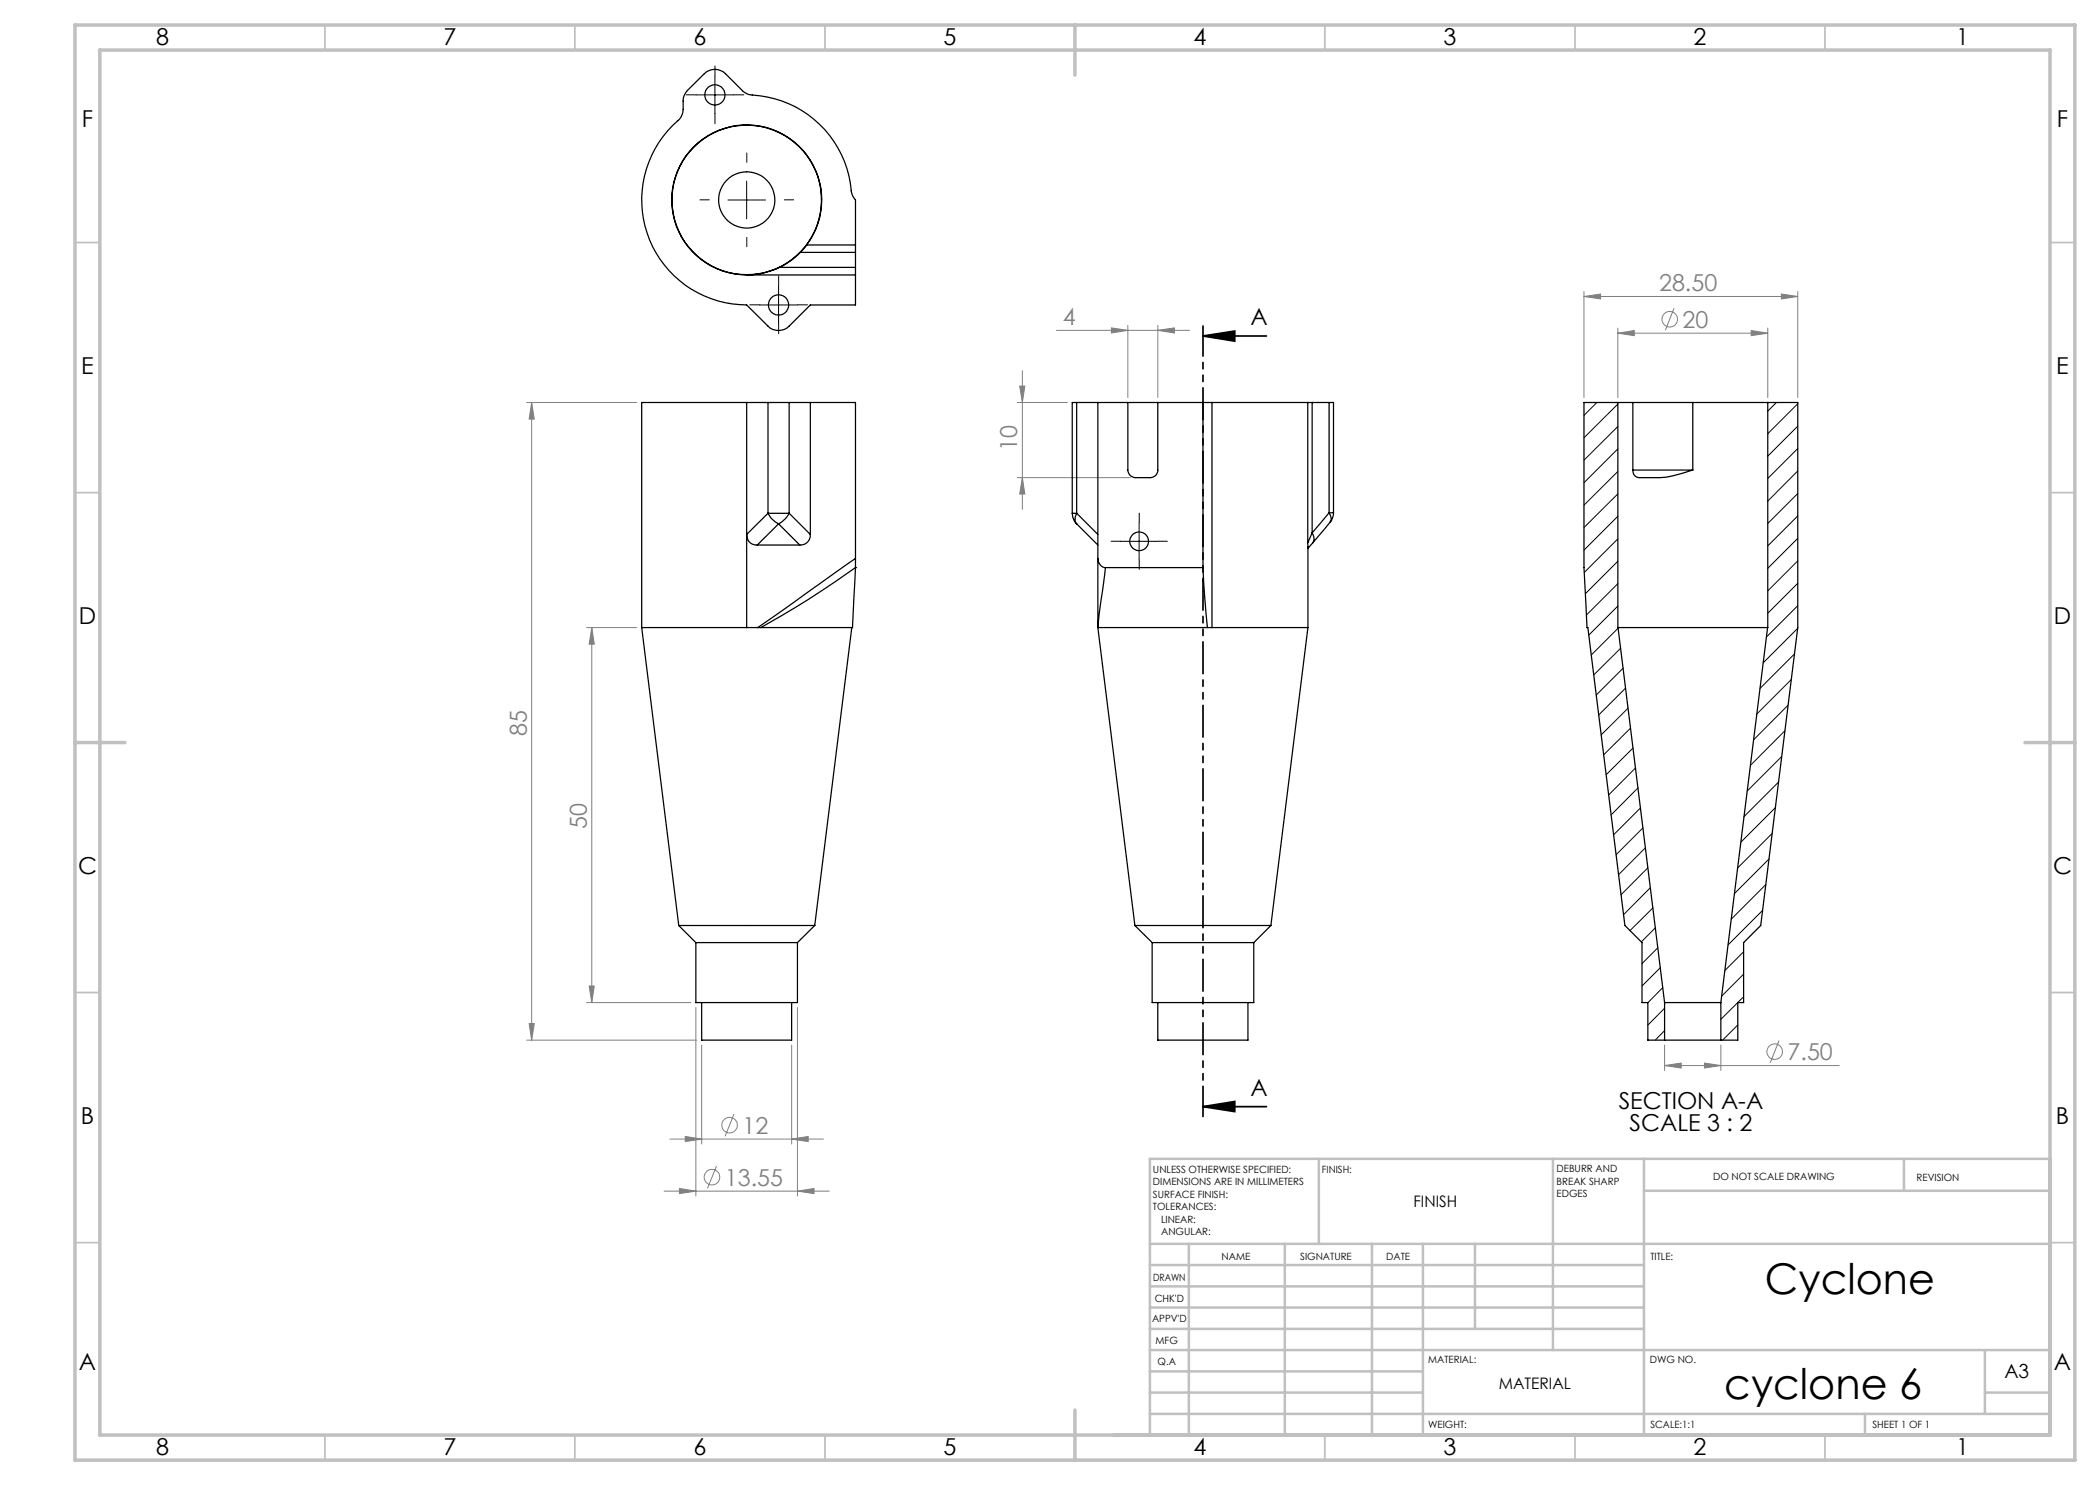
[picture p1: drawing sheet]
<svg xmlns="http://www.w3.org/2000/svg" width="420mm" height="297mm" viewBox="0 0 420 297" stroke-linecap="round" stroke-linejoin="round" font-family="sans-serif">
<g fill="none" stroke="#808080" stroke-width=".2">
<path d="M316.8 59.3l3.3-.5v1zM316.8 58.3v21.2M316.8 59.3h42.8M356.3 58.8l3.3 .5-3.3 .5zM359.6 58.3v21.2M203.9 77.2h1.1l-.5 3.3zM204.5 74.2v27.7M211.3 66.1h26.6M222.3 65.6l3.3 .5-3.3 .5zM225.6 65.1v14.4M231.6 66.1l3.3-.5v1zM231.6 65.1v14.4"/>
<path d="M323.6 66.6l3.2-.5v1zM323.6 65.6v13.9M323.6 66.6h30M334.8 61.6l-1.7 4.5M350.2 66.1l3.4 .5-3.4 .5zM353.6 65.6v13.9M105.3 80.5h22.1M106.3 80.5l.6 3.3h-1.1zM106.3 80.5v127.5M203.4 80.5h10.1M203.4 95.5h22.7M204.5 95.5l.5 3.3h-1.1z"/>
<path d="M117.3 125.5h10.1M118.4 125.5l.5 3.3h-1.1zM118.4 125.5v75M117.8 197.2h1.1l-.5 3.3zM105.3 208h34M105.8 204.7h1.1l-.6 3.3zM117.3 200.5h20.9M139.2 201.5v37.7M140.3 209v19.8M158.3 209v19.8M159.5 201.5v37.7M332.9 213.1l3.3-.5v1z"/>
<path d="M332.9 209v5.1M332.9 213.1h34.9M340.9 212.6l3.3 .5-3.3 .5zM344.2 209v5.1M355.8 208.1l-1.8 4.4M132.8 238.2h33M134 227.8h30.7M135.9 237.7l3.3 .5-3.3 .5zM137.1 227.3l3.2 .5-3.2 .5zM143.3 233.2l-1.8 4.5M146.8 222.8l-1.8 4.5M158.3 227.8l3.3-.5v1z"/>
<path d="M159.5 238.2l3.3-.5v1z"/>
<circle cx="333.9" cy="63.8" r="1.55"/>
<circle cx="354.9" cy="210.3" r="1.56"/>
<circle cx="142.4" cy="235.4" r="1.55"/>
<circle cx="145.9" cy="225" r="1.55"/>
</g>
<path d="M240.6 67.2l6.3-1v2zM240.6 67.2h12.7M240.6 221.3l6.3-1v2zM240.6 221.3h12.7" fill="none" stroke="#000" stroke-width=".35"/>
<g fill="none" stroke="#000" stroke-width=".2" stroke-dasharray="15.2 1.3 1.3 1.3">
<path d="M139.2 19h-2M143 15.2v-2M146.7 19h2.1M141.9 40h-1.9M143 22.7v2M149.4 32.5v-1.9M156.9 40h1.8M149.4 47.5v1.8M155.7 57.2v-2M152 61h-2.1M155.7 64.7v2M159.5 61h2"/>
<path d="M224.1 108.2h-1.9M227.8 104.5v-1.9M227.8 112v1.9M231.6 108.2h1.9"/>
</g>
<path d="M139.2 19h7.5M143 15.2v7.6M149.3 36.2v7.5M145.6 40h7.5M155.7 57.3v7.4M151.9 61h7.6M224.1 108.3h7.5M227.8 104.5v7.5" fill="none" stroke="#000" stroke-width=".2"/>
<path d="M240.6 65.2v158.1" fill="none" stroke="#000" stroke-width=".35" stroke-dasharray="6.3 1.3 1.3 1.3 1.3 1.3" stroke-dashoffset=".3"/>
<g fill="none" stroke="#c0c0c0" stroke-width=".35">
<path d="M65 5v5M115 5v5M165 5v5M265 5v5M315 5v5M365 5v5M15 48.5h5M410 48.5h5M15 98.5h5M410 98.5h5M15 198.5h5M410 198.5h5"/>
<path d="M15 248.5h5M410 248.5h5M65 287v5M115 287v5M165 287v5M265 287v5M315 287v5M365 287v5"/>
</g>
<g fill="none" stroke="#c0c0c0" stroke-width=".5">
<path d="M263.8 231.8v17M310.6 231.8v38.2M328.8 231.8v55.2M328.8 238.2h81.2M380.8 231.8v6.4M410 231.8h-180v55.2M230 248.8h180M230 257.3h98.8M230 253h98.8M237.8 248.8v38.2M257 248.8v38.2M274.4 248.8v38.2"/>
<path d="M284.6 248.8v38.2M295 248.8v17M230 265.8h98.8M230 261.5h98.8M230 278.5h54.6M230 274.3h54.6M230 270h180M397 278.5h13M397 270v12.8M230 282.8h180M373 282.8v4.2"/>
</g>
<path d="M15 5h400v287h-400zM20 10h390v277h-390zM215 5v10M15 148.5h10M405 148.5h10M215 282v10" fill="none" stroke="#c0c0c0" stroke-width=".7"/>
<path d="M240.6 67.2l6.3-1v2zM240.6 221.3l6.3-1v2z" fill="#000"/>
<g fill="#808080">
<path d="M159.5 238.2l3.3-.5v1zM135.9 237.7l3.3 .5-3.3 .5zM158.3 227.8l3.3-.5v1zM137.1 227.3l3.2 .5-3.2 .5z"/>
<path d="M332.9 213.1l3.3-.5v1zM340.9 212.6l3.3 .5-3.3 .5z"/>
<path d="M316.8 59.3l3.3-.5v1zM356.3 58.8l3.3 .5-3.3 .5z"/>
<path d="M222.3 65.6l3.3 .5-3.3 .5zM231.6 66.1l3.3-.5v1z"/>
<path d="M106.3 80.5l.6 3.3h-1.1zM105.8 204.7h1.1l-.6 3.3zM118.4 125.5l.5 3.3h-1.1zM117.8 197.2h1.1l-.5 3.3zM203.9 77.2h1.1l-.5 3.3zM204.5 95.5l.5 3.3h-1.1z"/>
<path d="M323.6 66.6l3.2-.5v1zM350.2 66.1l3.4 .5-3.4 .5z"/>
</g>
<g fill="none" stroke="#000" stroke-width=".25">
<path d="M149.3 55h21.8M155.9 53.5a14.7 14.7 0 0 1-6.6 1.5M155.9 53.5h15.2M160.1 50.5a13.8 13.8 0 0 1-4.2 3M160.1 50.5h11M161.3 49a15 15 0 0 0-5.7-22.7 15 15 0 0 0-20.9 10.5 15 15 0 0 0 14.6 18.2M161.3 49l-1.2 1.5M161.3 49h9.8M171.1 49v-9a3.3 3.3 0 0 1-.8-1.8 21.1 21.1 0 0 0-20.4-19.3l-1.2-.6-3.6-3.6a2.98 2.98 0 0 0-4.2 0l-3.4 3.4a3 3 0 0 0-.9 2.1v1.7a3 3 0 0 1-1 2.2 21 21 0 0 0-5.9 23.2 21 21 0 0 0 19.6 13.7l4.3 4.2a2.98 2.98 0 0 0 4.2 0l4.3-4.2h9v-6M171.1 53.5v1.5M171.1 49v1.5M171.1 50.5v3"/>
<path d="M149.3 80.5h-21v45M149.3 80.5v45M149.3 80.5h4.3M153.6 80.5h4.2M153.6 80.5v22.2M157.8 80.5v22.2M157.8 80.5h13.3v31.2M162.1 80.5v26.4M215.3 80.5h-.8v22.2M215.3 80.5h10.3M215.3 80.5v22.2M219.6 80.5v31.2"/>
<path d="M225.6 80.5v13.5a1.57 1.57 0 0 0 1.5 1.5h3a1.51 1.51 0 0 0 1.5-1.5v-13.5M225.6 80.5h6M231.6 80.5h9M240.6 80.5h1.8M240.6 80.5v33M242.4 80.5h19.1M242.4 80.5v45M261.5 80.5h.9M261.5 80.5v28M262.4 80.5h3.4M262.4 80.5v26.1M265.8 80.5h.9v22"/>
<path d="M265.8 80.5v22M323.6 80.5h-6.8v33l.6 12h.2l7.4 59.6 3.4 3.4v12h1.2v7.5h3.3M323.6 80.5h3M323.6 80.5v45M326.6 94a1.41 1.41 0 0 0 1.7 1.5h1a20.8 20.8 0 0 0 9.3-1.5M326.6 80.5h12M326.6 80.5v13.5M326.6 94h12M338.6 80.5h15M338.6 80.5v13.5M353.6 80.5h6v45l-7.5 59.6-3.4 3.4v12h-1.1v7.5h-3.4M353.6 80.5l-.1 45"/>
<path d="M151.4 109h8.5M153.6 102.7h4.2M153.6 102.7a4.6 4.6 0 0 0 2.1 2.1M153.6 102.7l-4.3 4.2a1.98 1.98 0 0 0 2.1 2.1M155.7 104.8l4.2 4.2M155.7 104.8l-4.3 4.2M157.8 102.7a5.1 5.1 0 0 1-2.1 2.1M157.8 102.7l4.3 4.2M162.1 106.9a1.98 1.98 0 0 1-2.2 2.1M171.1 113.5a193.1 193.1 0 0 1-18.9 12M171.1 111.7l-19.5 13.8M171.1 111.7v1.8"/>
<path d="M171.1 113.5l-.6 12h-18.3M171.1 113.5h.1M214.5 102.7a3.3 3.3 0 0 0 .8 2.1M214.5 102.7h.8M215.3 102.7a1.88 1.88 0 0 0 0 2.1M215.3 102.7l4.3 4.2M215.3 104.8l4.3 4.2M219.6 111.7v13.8l7.4 59.6M219.6 111.7a1.71 1.71 0 0 0 1.5 1.8M221.1 113.5l-1.3 9.8-.2 2.2h21.9M221.1 113.5h19.5M240.6 113.5l.9 12"/>
<path d="M261.5 108.5l.1 17M262.4 106.6l-.9 1.9M262.4 106.6l.4 1.2-.2 .7M262.6 108.5l-1 1.2M265.8 102.5l-3.4 4.1M265.8 102.5l.4 1.3-.2 .6M265.8 102.5h.9M266 104.4l-3.5 4.1M266.7 102.5a3 3 0 0 1-.7 1.9M128.3 125.5h21M128.3 125.5l7.4 59.6M149.3 125.5h.1"/>
<path d="M149.4 125.5h2.8M170.4 125.5l-7.5 59.6M241.5 125.5h.9M242.4 125.5h19.2M261.6 125.5l-7.4 59.6M323.6 125.5h29.9M323.6 125.5l9.3 75M353.5 125.5l-9.3 75M135.7 185.1h27.2M135.7 185.1l3.5 3.4M139.2 188.5h20.3M139.2 188.5v12h20.3v-12"/>
<path d="M162.9 185.1l-3.4 3.4M227 185.1h27.2M227 185.1l3.4 3.4M230.4 188.5h20.4M230.4 188.5v12h20.4v-12M254.2 185.1l-3.4 3.4M140.3 200.5v7.5h18v-7.5M231.6 200.5v7.5h18v-7.5M332.9 200.5h11.3M332.9 208h11.3M332.9 200.5v7.5M344.2 200.5v7.5"/>
<circle cx="143" cy="19" r="2.03"/>
<circle cx="149.3" cy="40" r="14.9"/>
<circle cx="149.4" cy="40" r="5.6"/>
<circle cx="155.7" cy="61" r="2.02"/>
<circle cx="227.8" cy="108.3" r="1.87"/>
</g>
<g fill="none" stroke="#000" stroke-width=".2">
<path d="M319.4 80.5l-2.6 2.6M323.6 80.8l-6.8 6.8M323.6 85.3l-6.8 6.7M323.6 89.8l-6.8 6.8M323.6 94.3l-6.8 6.7M323.6 98.8l-6.8 6.7M355.3 80.5l-1.7 1.7M359.6 80.7l-6 6M359.6 85.2l-6 6M359.6 89.7l-6 6M359.6 94.2l-6 6M359.6 98.7l-6 6"/>
<path d="M323.6 112.3l-6.5 6.4M323.6 103.3l-6.8 6.7M323.6 107.8l-6.7 6.7M323.6 116.7l-6.3 6.3M359.6 103.2l-6 6M359.6 107.7l-6 6M359.6 112.2l-6 6M359.6 116.7l-6 6M323.6 121.2l-5.9 5.8M323.6 125.7l-5.4 5.3M324.1 129.6l-5.4 5.4M324.6 133.6l-5.4 5.4"/>
<path d="M325.1 137.6l-5.4 5.4M358.2 135.9l-6.8 6.9M358.9 130.8l-6.9 6.9M359.6 121.1l-6.3 6.3M359.6 125.7l-7 6.9M325.6 141.6l-5.4 5.4M326.1 145.6l-5.4 5.4M326.6 149.6l-5.4 5.4M327.1 153.6l-5.4 5.4M327.6 157.6l-5.4 5.4M355.7 156.4l-6.9 6.9M356.3 151.3l-6.8 6.9"/>
<path d="M357 146.2l-6.9 6.9M357.6 141l-6.9 7M328.1 161.6l-5.4 5.4M328.6 165.6l-5.4 5.4M329.1 169.6l-5.4 5.3M329.6 173.6l-5.4 5.4M330.1 177.5l-5.4 5.4M353.2 176.9l-6.9 6.9M353.8 171.8l-6.9 6.9M354.4 166.7l-6.9 6.9M355.1 161.5l-6.9 6.9M330.6 181.6l-4.6 4.5"/>
<path d="M331.1 185.6l-2.8 2.8M331.6 189.5l-3.2 3.2M332.1 193.5l-3.7 3.7M332.6 197.5l-3 3.1M348.7 190.4l-3.7 3.7M348.7 194.8l-4.4 4.4M348.7 199.4l-4.5 4.5M352.5 182.1l-6.9 6.9M332.9 201.6l-3.3 3.4M332.9 206.1l-1.9 1.9M347.6 205l-3.1 3"/>
</g>
<g font-size="8.5">
<text x="353" y="258.8">Cyclone</text>
<text x="344.8" y="279.7">cyclone 6</text>
</g>
<g font-size="4.7">
<text x="31.2" y="9">8</text>
<text x="88.7" y="9">7</text>
<text x="138.7" y="9">6</text>
<text x="188.7" y="9">5</text>
<text x="238.7" y="9">4</text>
<text x="288.7" y="9">3</text>
<text x="338.7" y="9">2</text>
<text x="391.2" y="9">1</text>
<text x="16.4" y="25.5">F</text>
<text x="411.4" y="25.5">F</text>
<text x="250.1" y="65">A</text>
<text x="16.3" y="74.7">E</text>
<text x="411.2" y="74.7">E</text>
<text x="15.8" y="124.8">D</text>
<text x="410.8" y="124.8">D</text>
<text x="15.6" y="174.8">C</text>
<text x="410.6" y="174.8">C</text>
<text x="250.1" y="219.1">A</text>
<text x="323.7" y="221.8">SECTION A-A</text>
<text x="16.2" y="224.7">B</text>
<text x="325.9" y="226.3">SCALE 3 : 2</text>
<text x="411.2" y="224.7">B</text>
<text x="15.8" y="274">A</text>
<text x="410.8" y="274">A</text>
<text x="31.2" y="291">8</text>
<text x="88.7" y="291">7</text>
<text x="138.7" y="291">6</text>
<text x="188.7" y="291">5</text>
<text x="238.7" y="291">4</text>
<text x="288.7" y="291">3</text>
<text x="338.7" y="291">2</text>
<text x="391.2" y="291">1</text>
</g>
<g font-size="4.7" fill="#808080">
<text x="331.8" y="58.3">28.50</text>
<text x="212.6" y="65">4</text>
<text x="336.5" y="65.5">20</text>
<text x="203.5" y="90.2" transform="rotate(-90 203.5 90.2)">10</text>
<text x="105.3" y="147.2" transform="rotate(-90 105.3 147.2)">85</text>
<text x="117.3" y="165.7" transform="rotate(-90 117.3 165.7)">50</text>
<text x="357.5" y="212">7.50</text>
<text x="148.5" y="226.7">12</text>
<text x="145" y="237.1">13.55</text>
</g>
<text font-size="3.9" x="400.9" y="275.5">A3</text>
<g font-size="3.2">
<text x="282.7" y="241.4">FINISH</text>
<text x="299.7" y="277.9">MATERIAL</text>
</g>
<g font-size="2">
<text x="230.6" y="234.6">UNLESS OTHERWISE SPECIFIED:</text>
<text x="230.6" y="237.1">DIMENSIONS ARE IN MILLIMETERS</text>
<text x="230.6" y="239.6">SURFACE FINISH:</text>
<text x="264.4" y="234.6">FINISH:</text>
<text x="311.3" y="234.5">DEBURR AND</text>
<text x="311.3" y="237">BREAK SHARP</text>
<text x="311.3" y="239.5">EDGES</text>
<text x="342.6" y="236">DO NOT SCALE DRAWING</text>
<text x="383.3" y="236.2">REVISION</text>
<text x="230.6" y="242.1">TOLERANCES:</text>
<text x="232.2" y="244.6">LINEAR:</text>
<text x="232.2" y="247.1">ANGULAR:</text>
<text x="244.3" y="252">NAME</text>
<text x="260" y="251.9">SIGNATURE</text>
<text x="277.2" y="251.9">DATE</text>
<text x="330.1" y="251.9">TITLE:</text>
<text x="230.6" y="256.1">DRAWN</text>
<text x="230.9" y="260.3">CHK'D</text>
<text x="230.4" y="264.4">APPV'D</text>
<text x="231.1" y="268.8">MFG</text>
<text x="231.5" y="273">Q.A</text>
<text x="285.6" y="272.5">MATERIAL:</text>
<text x="330" y="272.5">DWG NO.</text>
<text x="285.6" y="285.5">WEIGHT:</text>
<text x="330.1" y="285.6">SCALE:1:1</text>
<text x="374.5" y="285.6">SHEET 1 OF 1</text>
</g>
</svg>
